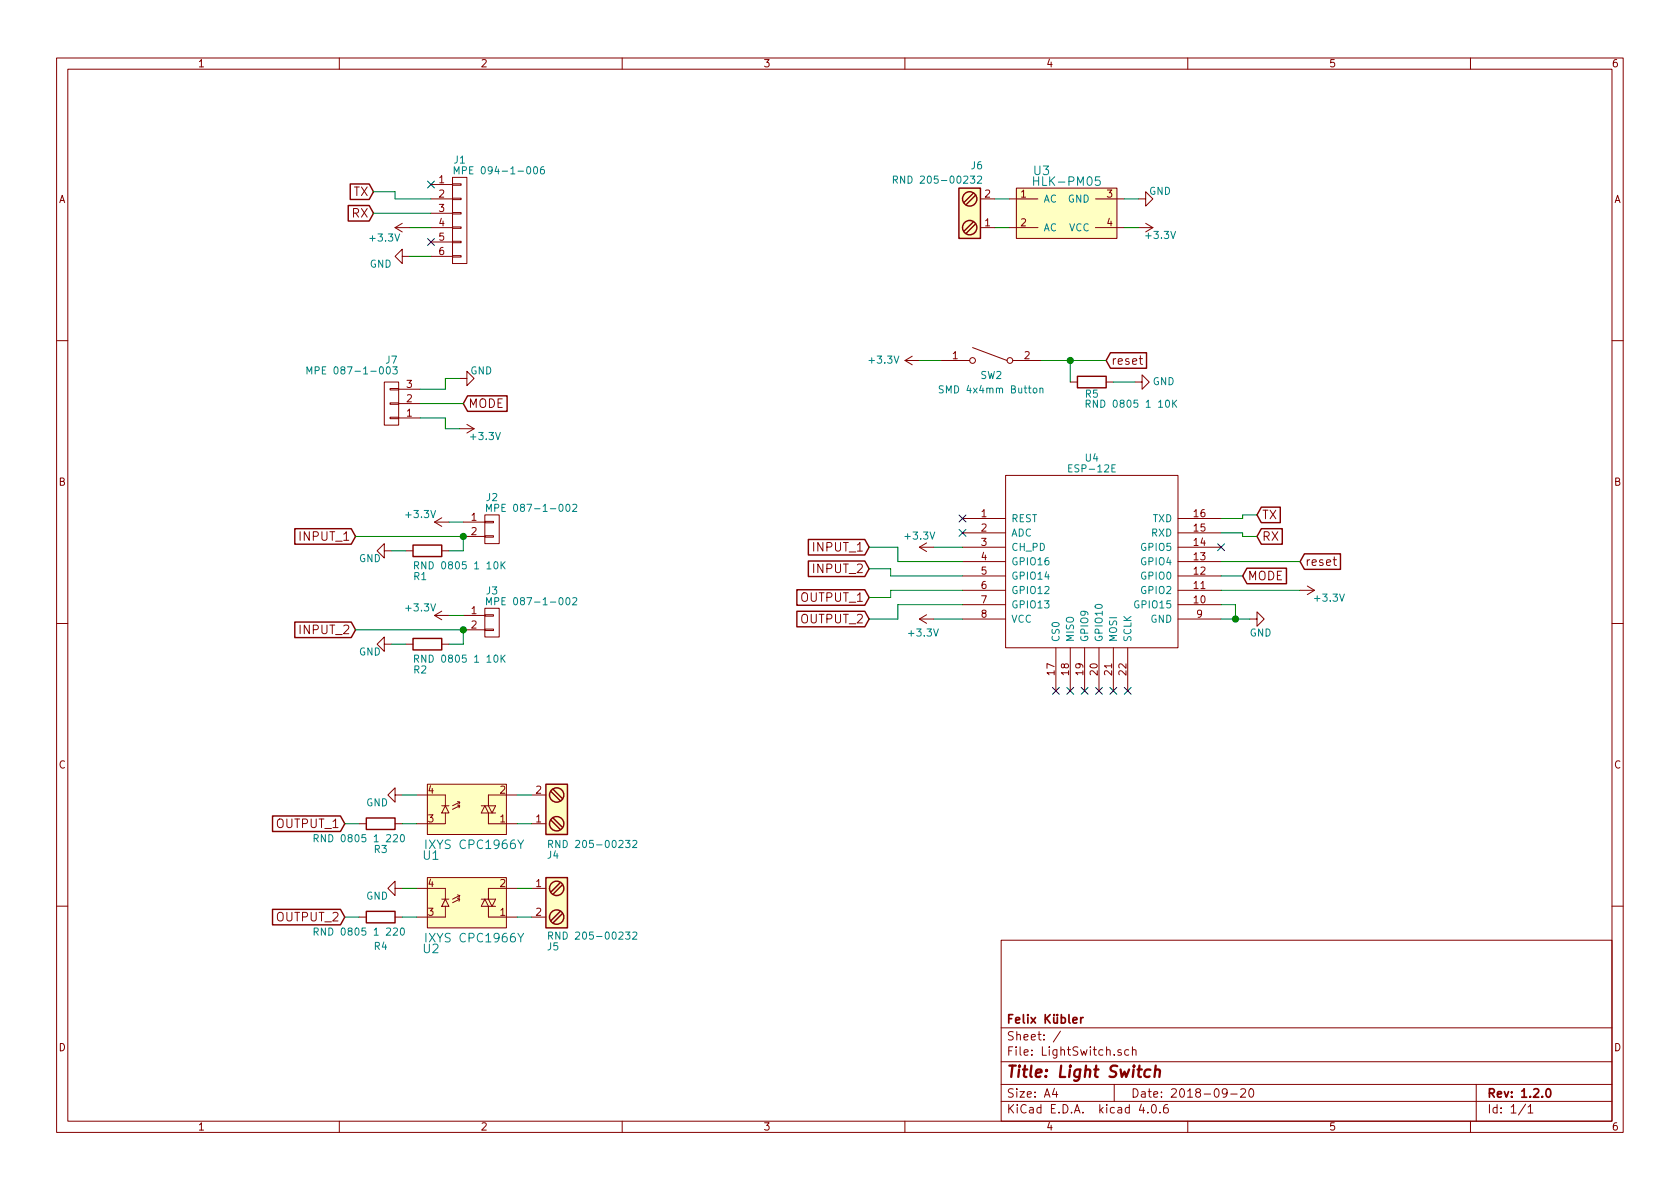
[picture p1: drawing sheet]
EESchema Schematic File Version 2
LIBS:power
LIBS:device
LIBS:transistors
LIBS:conn
LIBS:linear
LIBS:regul
LIBS:74xx
LIBS:cmos4000
LIBS:adc-dac
LIBS:memory
LIBS:xilinx
LIBS:microcontrollers
LIBS:dsp
LIBS:microchip
LIBS:analog_switches
LIBS:74xgxx
LIBS:motorola
LIBS:texas
LIBS:intel
LIBS:audio
LIBS:interface
LIBS:digital-audio
LIBS:philips
LIBS:display
LIBS:cypress
LIBS:siliconi
LIBS:opto
LIBS:atmel
LIBS:contrib
LIBS:valves
LIBS:ESP8266
LIBS:HiLink
LIBS:SharpSSR
LIBS:SW_DPST_x2
EELAYER 25 0
EELAYER END
$Descr A4 11693 8268
encoding utf-8
Sheet 1 1
Title "Light Switch"
Date "2018-09-20"
Rev "1.2.0"
Comp "Felix Kübler"
Comment1 ""
Comment2 ""
Comment3 ""
Comment4 ""
$EndDescr
$Comp
L HiLink U3
U 1 1
P 7425 1475
F 0 "U3" H 7250 1775 60  0000 C CNN
F 1 "HLK-PM05" H 7425 1700 60  0000 C CNN
F 2 "HiLink:HLK-PM01" H 7425 1475 60  0001 C CNN
F 3 "" H 7425 1475 60  0001 C CNN
	1    7425 1475
	1    0    0    -1  
$EndComp
$Comp
L CONN_01X02 J3
U 1 1
P 3425 4325
F 0 "J3" H 3425 4550 50  0000 C CNN
F 1 "MPE 087-1-002" H 3700 4475 50  0000 C CNN
F 2 "Pin_Headers:Pin_Header_Straight_1x02_Pitch2.54mm" H 3425 4325 50  0001 C CNN
F 3 "" H 3425 4325 50  0001 C CNN
	1    3425 4325
	1    0    0    -1  
$EndComp
$Comp
L ESP-12E U4
U 1 1
P 7600 3900
F 0 "U4" H 7600 4625 50  0000 C CNN
F 1 "ESP-12E" H 7600 4550 50  0000 C CNN
F 2 "ESP8266:ESP-12E_SMD" H 7600 3900 50  0001 C CNN
F 3 "" H 7600 3900 50  0001 C CNN
	1    7600 3900
	1    0    0    -1  
$EndComp
$Comp
L R R2
U 1 1
P 2975 4475
F 0 "R2" V 3150 4425 50  0000 C CNN
F 1 "RND 0805 1 10K" V 3075 4700 50  0000 C CNN
F 2 "Resistors_SMD:R_0805" V 2905 4475 50  0001 C CNN
F 3 "" H 2975 4475 50  0001 C CNN
	1    2975 4475
	0    1    1    0   
$EndComp
$Comp
L CONN_01X06 J1
U 1 1
P 3200 1525
F 0 "J1" H 3200 1950 50  0000 C CNN
F 1 "MPE 094-1-006" H 3475 1875 50  0000 C CNN
F 2 "Pin_Headers:Pin_Header_Straight_1x06_Pitch2.54mm" H 3200 1525 50  0001 C CNN
F 3 "" H 3200 1525 50  0001 C CNN
	1    3200 1525
	1    0    0    -1  
$EndComp
$Comp
L Screw_Terminal_1x02 J6
U 1 1
P 6725 1475
F 0 "J6" H 6800 1175 50  0000 C TNN
F 1 "RND 205-00232" H 6525 1275 50  0000 C TNN
F 2 "Terminal:Terminal_1x2_2.54mm" H 6725 1250 50  0001 C CNN
F 3 "" H 6700 1475 50  0001 C CNN
	1    6725 1475
	1    0    0    1   
$EndComp
$Comp
L +3.3V #PWR01
U 1 1
P 3125 4275
F 0 "#PWR01" H 3125 4125 50  0001 C CNN
F 1 "+3.3V" V 3175 4475 50  0000 C CNN
F 2 "" H 3125 4275 50  0001 C CNN
F 3 "" H 3125 4275 50  0001 C CNN
	1    3125 4275
	0    -1   -1   0   
$EndComp
$Comp
L GND #PWR02
U 1 1
P 2725 4475
F 0 "#PWR02" H 2725 4225 50  0001 C CNN
F 1 "GND" V 2775 4325 50  0000 C CNN
F 2 "" H 2725 4475 50  0001 C CNN
F 3 "" H 2725 4475 50  0001 C CNN
	1    2725 4475
	0    1    1    0   
$EndComp
Text GLabel 2400 6375 0    60   Input ~ 0
OUTPUT_2
Text GLabel 2475 3725 0    60   Input ~ 0
INPUT_1
Text GLabel 2475 4375 0    60   Input ~ 0
INPUT_2
$Comp
L CONN_01X02 J2
U 1 1
P 3425 3675
F 0 "J2" H 3425 3900 50  0000 C CNN
F 1 "MPE 087-1-002" H 3700 3825 50  0000 C CNN
F 2 "Pin_Headers:Pin_Header_Straight_1x02_Pitch2.54mm" H 3425 3675 50  0001 C CNN
F 3 "" H 3425 3675 50  0001 C CNN
	1    3425 3675
	1    0    0    -1  
$EndComp
$Comp
L R R1
U 1 1
P 2975 3825
F 0 "R1" V 3150 3775 50  0000 C CNN
F 1 "RND 0805 1 10K" V 3075 4050 50  0000 C CNN
F 2 "Resistors_SMD:R_0805" V 2905 3825 50  0001 C CNN
F 3 "" H 2975 3825 50  0001 C CNN
	1    2975 3825
	0    1    1    0   
$EndComp
$Comp
L +3.3V #PWR03
U 1 1
P 3125 3625
F 0 "#PWR03" H 3125 3475 50  0001 C CNN
F 1 "+3.3V" V 3175 3825 50  0000 C CNN
F 2 "" H 3125 3625 50  0001 C CNN
F 3 "" H 3125 3625 50  0001 C CNN
	1    3125 3625
	0    -1   -1   0   
$EndComp
$Comp
L GND #PWR04
U 1 1
P 2725 3825
F 0 "#PWR04" H 2725 3575 50  0001 C CNN
F 1 "GND" V 2775 3675 50  0000 C CNN
F 2 "" H 2725 3825 50  0001 C CNN
F 3 "" H 2725 3825 50  0001 C CNN
	1    2725 3825
	0    1    1    0   
$EndComp
$Comp
L Screw_Terminal_1x02 J5
U 1 1
P 3900 6275
F 0 "J5" H 3950 6000 50  0000 C TNN
F 1 "RND 205-00232" H 3675 6075 50  0000 C TNN
F 2 "Terminal:Terminal_1x2_2.54mm" H 3900 6050 50  0001 C CNN
F 3 "" H 3875 6275 50  0001 C CNN
	1    3900 6275
	-1   0    0    -1  
$EndComp
$Comp
L GND #PWR05
U 1 1
P 2800 6175
F 0 "#PWR05" H 2800 5925 50  0001 C CNN
F 1 "GND" V 2850 6000 50  0000 C CNN
F 2 "" H 2800 6175 50  0001 C CNN
F 3 "" H 2800 6175 50  0001 C CNN
	1    2800 6175
	0    1    1    0   
$EndComp
$Comp
L GND #PWR06
U 1 1
P 7925 1375
F 0 "#PWR06" H 7925 1125 50  0001 C CNN
F 1 "GND" V 7975 1225 50  0000 C CNN
F 2 "" H 7925 1375 50  0001 C CNN
F 3 "" H 7925 1375 50  0001 C CNN
	1    7925 1375
	0    -1   -1   0   
$EndComp
$Comp
L GND #PWR07
U 1 1
P 8700 4300
F 0 "#PWR07" H 8700 4050 50  0001 C CNN
F 1 "GND" V 8600 4225 50  0000 C CNN
F 2 "" H 8700 4300 50  0001 C CNN
F 3 "" H 8700 4300 50  0001 C CNN
	1    8700 4300
	0    -1   -1   0   
$EndComp
$Comp
L +3.3V #PWR08
U 1 1
P 6500 4300
F 0 "#PWR08" H 6500 4150 50  0001 C CNN
F 1 "+3.3V" V 6400 4375 50  0000 C CNN
F 2 "" H 6500 4300 50  0001 C CNN
F 3 "" H 6500 4300 50  0001 C CNN
	1    6500 4300
	0    -1   -1   0   
$EndComp
$Comp
L +3.3V #PWR09
U 1 1
P 6500 3800
F 0 "#PWR09" H 6500 3650 50  0001 C CNN
F 1 "+3.3V" V 6575 3900 50  0000 C CNN
F 2 "" H 6500 3800 50  0001 C CNN
F 3 "" H 6500 3800 50  0001 C CNN
	1    6500 3800
	0    -1   -1   0   
$EndComp
Text GLabel 8750 3575 2    60   Input ~ 0
TX
Text GLabel 8750 3725 2    60   Input ~ 0
RX
Text GLabel 8650 4000 2    60   Input ~ 0
MODE
Text GLabel 6050 3800 0    60   Input ~ 0
INPUT_1
Text GLabel 6050 3950 0    60   Input ~ 0
INPUT_2
Text GLabel 6050 4150 0    60   Input ~ 0
OUTPUT_1
Text GLabel 6050 4300 0    60   Input ~ 0
OUTPUT_2
NoConn ~ 8500 3800
NoConn ~ 6700 3600
NoConn ~ 6700 3700
NoConn ~ 7350 4800
NoConn ~ 7450 4800
NoConn ~ 7550 4800
NoConn ~ 7650 4800
NoConn ~ 7750 4800
NoConn ~ 7850 4800
$Comp
L GND #PWR010
U 1 1
P 2850 1775
F 0 "#PWR010" H 2850 1525 50  0001 C CNN
F 1 "GND" V 2900 1575 50  0000 C CNN
F 2 "" H 2850 1775 50  0001 C CNN
F 3 "" H 2850 1775 50  0001 C CNN
	1    2850 1775
	0    1    1    0   
$EndComp
Text GLabel 2600 1475 0    60   Input ~ 0
RX
Text GLabel 2600 1325 0    60   Input ~ 0
TX
NoConn ~ 3000 1275
NoConn ~ 3000 1675
Text GLabel 3225 2800 2    60   Input ~ 0
MODE
$Comp
L GND #PWR011
U 1 1
P 3200 2625
F 0 "#PWR011" H 3200 2375 50  0001 C CNN
F 1 "GND" V 3250 2475 50  0000 C CNN
F 2 "" H 3200 2625 50  0001 C CNN
F 3 "" H 3200 2625 50  0001 C CNN
	1    3200 2625
	0    -1   -1   0   
$EndComp
$Comp
L +3.3V #PWR012
U 1 1
P 3200 2975
F 0 "#PWR012" H 3200 2825 50  0001 C CNN
F 1 "+3.3V" V 3250 3150 50  0000 C CNN
F 2 "" H 3200 2975 50  0001 C CNN
F 3 "" H 3200 2975 50  0001 C CNN
	1    3200 2975
	0    1    1    0   
$EndComp
$Comp
L SSR U2
U 1 1
P 3250 6275
F 0 "U2" H 3000 6600 60  0000 C CNN
F 1 "IXYS CPC1966Y" H 3300 6525 60  0000 C CNN
F 2 "SSR:CPC1966Y" H 3375 6275 60  0001 C CNN
F 3 "" H 3375 6275 60  0001 C CNN
	1    3250 6275
	1    0    0    1   
$EndComp
$Comp
L +3.3V #PWR013
U 1 1
P 9050 4100
F 0 "#PWR013" H 9050 3950 50  0001 C CNN
F 1 "+3.3V" V 9100 4300 50  0000 C CNN
F 2 "" H 9050 4100 50  0001 C CNN
F 3 "" H 9050 4100 50  0001 C CNN
	1    9050 4100
	0    1    1    0   
$EndComp
$Comp
L R R4
U 1 1
P 2650 6375
F 0 "R4" V 2850 6375 50  0000 C CNN
F 1 "RND 0805 1 220" V 2750 6225 50  0000 C CNN
F 2 "Resistors_SMD:R_0805" V 2580 6375 50  0001 C CNN
F 3 "" H 2650 6375 50  0001 C CNN
	1    2650 6375
	0    1    1    0   
$EndComp
Text GLabel 2400 5725 0    60   Input ~ 0
OUTPUT_1
$Comp
L Screw_Terminal_1x02 J4
U 1 1
P 3900 5625
F 0 "J4" H 3950 5975 50  0000 C TNN
F 1 "RND 205-00232" H 3675 5900 50  0000 C TNN
F 2 "Terminal:Terminal_1x2_2.54mm" H 3900 5400 50  0001 C CNN
F 3 "" H 3875 5625 50  0001 C CNN
	1    3900 5625
	-1   0    0    1   
$EndComp
$Comp
L GND #PWR014
U 1 1
P 2800 5525
F 0 "#PWR014" H 2800 5275 50  0001 C CNN
F 1 "GND" V 2850 5350 50  0000 C CNN
F 2 "" H 2800 5525 50  0001 C CNN
F 3 "" H 2800 5525 50  0001 C CNN
	1    2800 5525
	0    1    1    0   
$EndComp
$Comp
L SSR U1
U 1 1
P 3250 5625
F 0 "U1" H 3000 5950 60  0000 C CNN
F 1 "IXYS CPC1966Y" H 3300 5875 60  0000 C CNN
F 2 "SSR:CPC1966Y" H 3375 5625 60  0001 C CNN
F 3 "" H 3375 5625 60  0001 C CNN
	1    3250 5625
	1    0    0    1   
$EndComp
$Comp
L R R3
U 1 1
P 2650 5725
F 0 "R3" V 2825 5725 50  0000 C CNN
F 1 "RND 0805 1 220" V 2750 5575 50  0000 C CNN
F 2 "Resistors_SMD:R_0805" V 2580 5725 50  0001 C CNN
F 3 "" H 2650 5725 50  0001 C CNN
	1    2650 5725
	0    1    1    0   
$EndComp
$Comp
L SW_DPST_x2 SW2
U 1 1
P 6900 2500
F 0 "SW2" H 6900 2400 50  0000 C CNN
F 1 "SMD 4x4mm Button" H 6900 2300 50  0000 C CNN
F 2 "Buttons_Switches_SMD:SW_SPST_TL3342" H 6900 2500 50  0001 C CNN
F 3 "" H 6900 2500 50  0001 C CNN
	1    6900 2500
	1    0    0    -1  
$EndComp
$Comp
L +3.3V #PWR015
U 1 1
P 6400 2500
F 0 "#PWR015" H 6400 2350 50  0001 C CNN
F 1 "+3.3V" V 6400 2750 50  0000 C CNN
F 2 "" H 6400 2500 50  0001 C CNN
F 3 "" H 6400 2500 50  0001 C CNN
	1    6400 2500
	0    -1   -1   0   
$EndComp
$Comp
L R R5
U 1 1
P 7600 2650
F 0 "R5" V 7680 2650 50  0000 C CNN
F 1 "RND 0805 1 10K" V 7750 2925 50  0000 C CNN
F 2 "Resistors_SMD:R_0805" V 7530 2650 50  0001 C CNN
F 3 "" H 7600 2650 50  0001 C CNN
	1    7600 2650
	0    1    1    0   
$EndComp
$Comp
L GND #PWR016
U 1 1
P 7900 2650
F 0 "#PWR016" H 7900 2400 50  0001 C CNN
F 1 "GND" V 7900 2450 50  0000 C CNN
F 2 "" H 7900 2650 50  0001 C CNN
F 3 "" H 7900 2650 50  0001 C CNN
	1    7900 2650
	0    -1   -1   0   
$EndComp
Wire Wire Line
	3125 4475 3225 4475
Wire Wire Line
	3225 4475 3225 4375
Wire Wire Line
	3125 4275 3225 4275
Wire Wire Line
	2725 4475 2825 4475
Wire Wire Line
	3125 3825 3225 3825
Wire Wire Line
	3225 3825 3225 3725
Wire Wire Line
	3125 3625 3225 3625
Wire Wire Line
	2725 3825 2825 3825
Wire Wire Line
	3225 4375 2475 4375
Wire Wire Line
	3225 3725 2475 3725
Connection ~ 3225 3725
Connection ~ 3225 4375
Wire Wire Line
	3600 6175 3700 6175
Wire Wire Line
	3700 6375 3600 6375
Wire Wire Line
	6925 1375 7025 1375
Wire Wire Line
	7025 1575 6925 1575
Wire Wire Line
	8500 4300 8700 4300
Wire Wire Line
	8500 4200 8600 4200
Wire Wire Line
	8600 4200 8600 4300
Connection ~ 8600 4300
Wire Wire Line
	6700 3800 6500 3800
Wire Wire Line
	6500 4300 6700 4300
Wire Wire Line
	6050 3800 6250 3800
Wire Wire Line
	6250 3800 6250 3900
Wire Wire Line
	6250 3900 6700 3900
Wire Wire Line
	6700 4000 6200 4000
Wire Wire Line
	6200 4000 6200 3950
Wire Wire Line
	6200 3950 6050 3950
Wire Wire Line
	6700 4100 6200 4100
Wire Wire Line
	6200 4100 6200 4150
Wire Wire Line
	6250 4300 6250 4200
Wire Wire Line
	6250 4200 6700 4200
Wire Wire Line
	6200 4150 6050 4150
Wire Wire Line
	6050 4300 6250 4300
Wire Wire Line
	8500 3600 8650 3600
Wire Wire Line
	8650 3600 8650 3575
Wire Wire Line
	8650 3575 8750 3575
Wire Wire Line
	8750 3725 8650 3725
Wire Wire Line
	8650 3725 8650 3700
Wire Wire Line
	8650 3700 8500 3700
Wire Wire Line
	8650 4000 8500 4000
Wire Wire Line
	3000 1475 2600 1475
Wire Wire Line
	3000 1375 2750 1375
Wire Wire Line
	2750 1375 2750 1325
Wire Wire Line
	2750 1325 2600 1325
Wire Wire Line
	2850 1575 3000 1575
Wire Wire Line
	3000 1775 2850 1775
Wire Wire Line
	3100 2625 3200 2625
Wire Wire Line
	3200 2975 3100 2975
Wire Wire Line
	7925 1375 7825 1375
Wire Wire Line
	8500 4100 9050 4100
Wire Wire Line
	2900 6175 2800 6175
Wire Wire Line
	2900 6375 2800 6375
Wire Wire Line
	2500 6375 2400 6375
Wire Wire Line
	3600 5525 3700 5525
Wire Wire Line
	3700 5725 3600 5725
Wire Wire Line
	2900 5525 2800 5525
Wire Wire Line
	2900 5725 2800 5725
Wire Wire Line
	2500 5725 2400 5725
Wire Wire Line
	6400 2500 6550 2500
Text GLabel 7700 2500 2    60   Input ~ 0
reset
Wire Wire Line
	7750 2650 7900 2650
Wire Wire Line
	7700 2500 7250 2500
Wire Wire Line
	7450 2650 7450 2500
Connection ~ 7450 2500
Text GLabel 9050 3900 2    60   Input ~ 0
reset
Wire Wire Line
	9050 3900 8500 3900
$Comp
L +3.3V #PWR017
U 1 1
P 7925 1575
F 0 "#PWR017" H 7925 1425 50  0001 C CNN
F 1 "+3.3V" V 7975 1725 50  0000 C CNN
F 2 "" H 7925 1575 50  0001 C CNN
F 3 "" H 7925 1575 50  0001 C CNN
	1    7925 1575
	0    1    1    0   
$EndComp
Wire Wire Line
	7825 1575 7925 1575
$Comp
L +3.3V #PWR018
U 1 1
P 2850 1575
F 0 "#PWR018" H 2850 1425 50  0001 C CNN
F 1 "+3.3V" V 2775 1750 50  0000 C CNN
F 2 "" H 2850 1575 50  0001 C CNN
F 3 "" H 2850 1575 50  0001 C CNN
	1    2850 1575
	0    -1   -1   0   
$EndComp
$Comp
L CONN_01X03 J7
U 1 1
P 2725 2800
F 0 "J7" H 2725 2500 50  0000 C CNN
F 1 "MPE 087-1-003" H 3000 2575 50  0000 C CNN
F 2 "Pin_Headers:Pin_Header_Straight_1x03_Pitch2.54mm" H 2725 2800 50  0001 C CNN
F 3 "" H 2725 2800 50  0001 C CNN
	1    2725 2800
	-1   0    0    1   
$EndComp
Wire Wire Line
	2925 2800 3225 2800
Wire Wire Line
	2925 2700 3100 2700
Wire Wire Line
	3100 2700 3100 2625
Wire Wire Line
	2925 2900 3100 2900
Wire Wire Line
	3100 2900 3100 2975
$EndSCHEMATC
